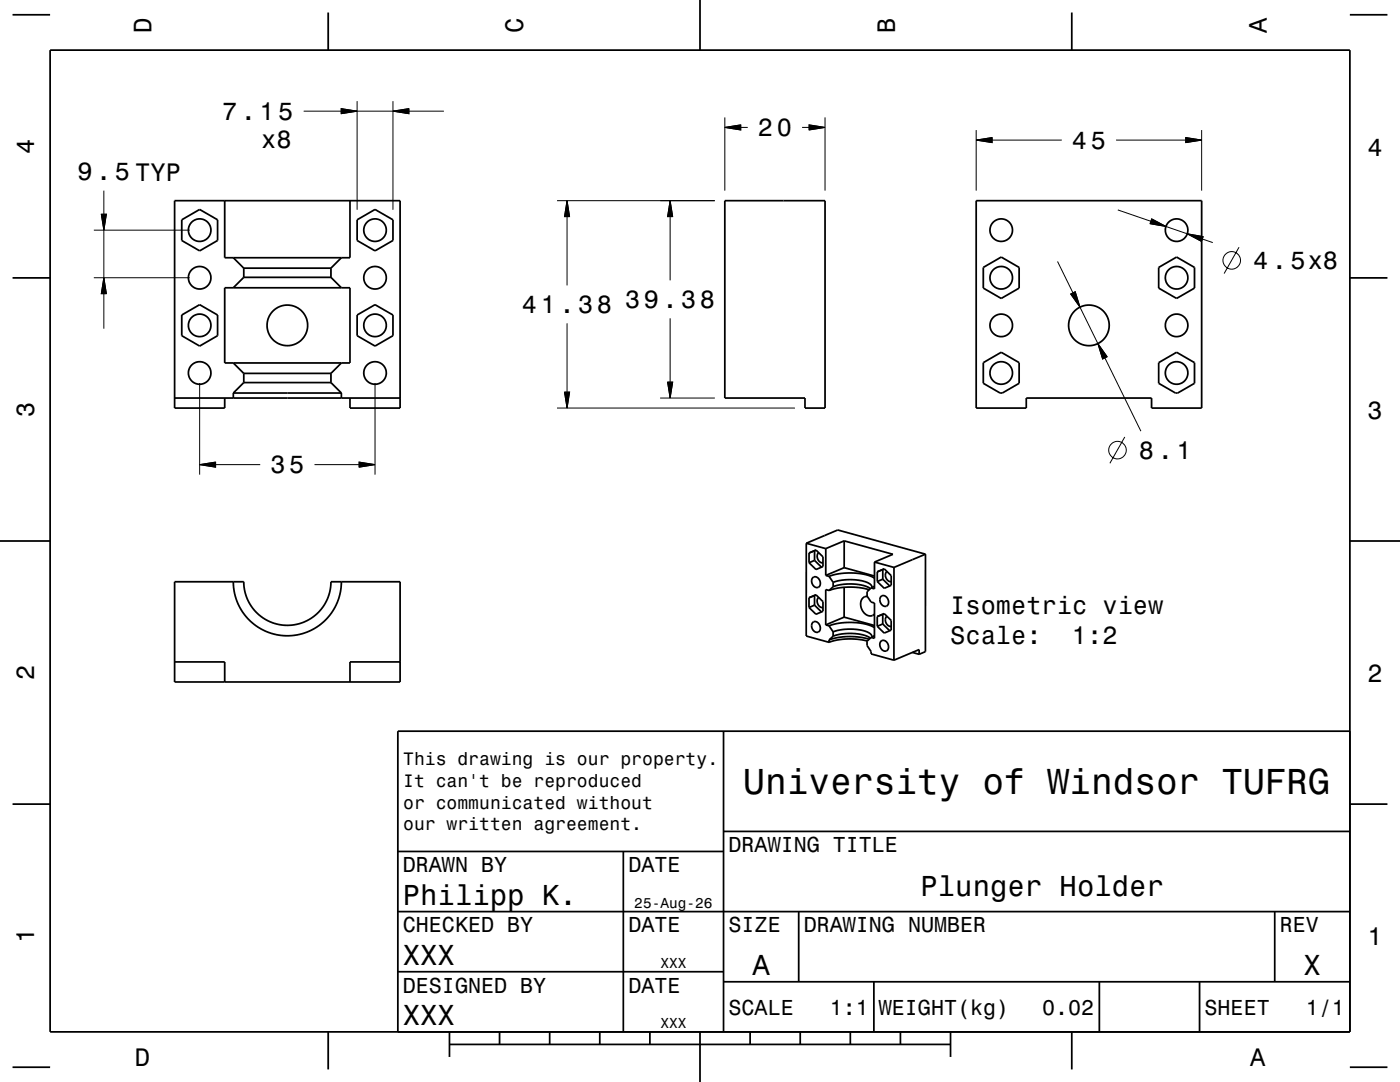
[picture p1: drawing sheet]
<svg xmlns="http://www.w3.org/2000/svg" width="279mm" height="216mm" viewBox="0 0 279 216" stroke-linecap="round" stroke-linejoin="round" font-family="sans-serif">
<g fill="none" stroke="#000" stroke-width=".2">
<path d="M20.7 38v4.7M60.6 22.2h7.5M68.1 21.7l3.2 .5-3.2 .5zM71.3 20.2v21.7M71.3 22.2h7.1M78.4 22.2l3.2-.5v1zM78.4 20.2v21.7M81.6 22.2h7M144.7 25.4l3.1-.5v1zM144.7 23.4v14.6M147.8 25.4h1.4M160.1 25.4h1.4"/>
<path d="M161.5 24.9l3.2 .5-3.2 .5zM164.7 23.4v14.6M194.8 28l3.2-.6v1.1zM194.8 26v12M198 28h13.9M222.7 28h13.9M236.6 27.4l3.2 .6-3.2 .5zM239.8 26v12M18.7 55.4h19.1M18.7 45.9h19.1M20.2 42.7h1l-.5 3.2zM20.7 55.4l.5 3.2h-1z"/>
<path d="M20.7 45.9v9.5M20.7 58.6v7M111.2 40h31.5M113.2 40l.5 3.2h-1zM113.2 43.2v13.8M133.7 40l.5 3.2h-1zM133.7 43.2v12.8M211.1 52.2l3 6.2M213.7 58.7l.9-.5 .9 3.1zM223.1 41.9l6.6 2.3M229.8 43.7l2.9 1.5-3.2-.6zM232.7 45.2l4.2 1.5"/>
<path d="M236.9 46.7l3.2 .5-.3 1zM239.9 47.7l2.1 .7M247.3 49.3l-3 5.3M39.8 76.4v18.3M74.8 76.4v18.3M112.7 78.2h1l-.5 3.2zM113.2 64.5v13.7M131.7 79.4h11M133.2 76.2h1l-.5 3.2zM133.7 63.5v12.7M215.5 61.3l3.6 7.3M219.1 68.6l1.9 2.6-1 .4z"/>
<path d="M220.5 71.4l7.2 14.6M39.8 92.7l3.2-.5v1zM43 92.7h8.9M62.8 92.7h8.9M71.7 92.2l3.1 .5-3.1 .5zM111.2 81.4h47.5M224.5 87.2l-3 5.2"/>
<circle cx="245.8" cy="52" r="1.76"/>
<circle cx="223" cy="89.8" r="1.76"/>
</g>
<g fill="none" stroke="#000" stroke-width=".35">
<path d="M2.5 2.9h7.5M10 10h259.4v195.9h-259.4zM65.5 2.5v7.5M139.7 0v10M213.9 2.5v7.5M269.4 2.9h7.5M2.5 55.4h7.5M36.3 43.9l3.5-2.1 3.6 2.1v4.1l-3.6 2.1-3.5-2.1zM44.8 40v11.4h25v-11.4M44.8 57.4h25v15h-25zM46.6 51.4l2 2.1M48.6 53.5h17.4"/>
<path d="M48.6 55.3h17.4M48.6 53.5v1.8M48.6 55.3l-2 2.1M66 53.5v1.8M66 55.3l2.1 2.1M68.1 51.4l-2.1 2.1M71.3 43.9l3.5-2.1 3.6 2.1v4.1l-3.6 2.1-3.5-2.1zM144.7 40h20v41.4h-4v-2h-16zM194.8 40h45v41.4h-10v-2h-25v2h-10zM196.2 53.4l3.6-2.1 3.6 2.1v4.1l-3.6 2.1-3.6-2.1zM231.2 53.4l3.6-2.1 3.6 2.1v4.1l-3.6 2.1-3.6-2.1zM269.4 55.4h7.5"/>
<path d="M34.8 79.4h45M36.3 62.9l3.5-2.1 3.6 2.1v4.1l-3.6 2.1-3.5-2.1zM44.8 79.4v2h-10v-41.4h45v41.4h-10v-2M46.6 78.4h21.5M46.6 78.4v1M46.6 72.4l2 2.1M48.6 74.5v1.8M48.6 74.5h17.4M48.6 76.3h17.4M48.6 76.3l-2 2.1M66 74.5v1.8M66 76.3l2.1 2.1"/>
<path d="M68.1 78.4v1M68.1 72.4l-2.1 2.1M71.3 62.9l3.5-2.1 3.6 2.1v4.1l-3.6 2.1-3.5-2.1zM196.2 72.4l3.6-2.1 3.6 2.1v4.1l-3.4 1.9h-.4l-3.4-1.9zM231.2 72.4l3.6-2.1 3.6 2.1v4.1l-3.4 1.9h-.4l-3.4-1.9zM0 107.9h10M34.8 116.1h13.8a8.7 8.7 0 0 0 8.7 8.7 8.7 8.7 0 0 0 8.7-8.7h13.8v20h-45zM46.6 116.1a10.8 10.8 0 0 0 10.7 10.8 10.8 10.8 0 0 0 10.8-10.8M160.9 108.4v18.5l4.6 1.3M160.9 108.4l6.3-2.6 17.5 4.8M160.9 108.4l3.9 1.1M161.5 119.3l1.3-.6 1.4 1.3v2l-1.4 .6-1.3-1.4z"/>
<path d="M161.5 110.3l1.4-.5 1.3 1.3v2l-1.3 .5-1.4-1.3zM162.3 115.2a1.12 1.12 0 0 1 1.3 .6 1.12 1.12 0 0 1-.4 1.4 1.23 1.23 0 0 1-1.1-.7 1.23 1.23 0 0 1 .2-1.3zM162.6 118.8v2M162.6 111.8l1.3 1.4M162.6 111.8l-1.1 .5M162.6 109.9v1.9M163.4 119.2a1.25 1.25 0 0 0 .8 2M163.4 110.3a1.25 1.25 0 0 0 .8 2M164.8 114.8l.7 .2M164.8 109.5v5.3M165.5 115l2.5-.6h3a7.8 7.8 0 0 1 3.5 1M165.5 115l.8 1.2"/>
<path d="M165.5 117.8l-.7-.2v7.1M166.3 116.2a9.8 9.8 0 0 1 7.4 .4l.2 .3 .1 .4M166.3 117.1a9.7 9.7 0 0 1 7.4 .4M166.3 116.2v.9M166.3 117.1l-.8 .7M168.5 117.2v5.9M168.5 113.3l6 1.6M168.5 113.3l-3.7 1.5M168.5 107.9l9.7 2.7-3.7 1.6M168.5 107.9v5.4M168.5 107.9l-3.7 1.6M173.1 119a1.5 1.5 0 0 0-1.2 2.2 1.71 1.71 0 0 0 2.6 1.3"/>
<path d="M173.5 117.7l-1.9-.4-2.2-.2-2.2 .2-1.7 .5M173.9 117.3l-.9 .8v.8l.9 1.2 .6 .2v7.1l-.7-.2M174.5 117l-.6 .3M174.5 112.2l3.9 1M174.5 112.2v5.3l-.6-.2M175.9 119a1.12 1.12 0 0 1 1.3 .6 1.12 1.12 0 0 1-.4 1.4 1.23 1.23 0 0 1-1.1-.7 1.23 1.23 0 0 1 .2-1.3zM176.2 115.6l1.4 1.3M176.2 115.6l-1.1 .4M176.5 113.5l-.3 .1v2M176.5 113.5l1.4 1.4v1.9l-1.4 .6-1.4-1.4M176.5 113.5l-1.4 .6v1.9M177 114a1.25 1.25 0 0 0 .9 2.1"/>
<path d="M178.4 113.2v18.5M184.7 110.6v19.4l-1.3 .6M184.7 110.6l-6.3 2.6M269.4 107.9h10M34.8 132.1h10v4M79.8 132.1h-10v4M162.3 124.2a1.12 1.12 0 0 1 1.3 .5 1.12 1.12 0 0 1-.4 1.5 1.23 1.23 0 0 1-1.1-.7 1.23 1.23 0 0 1 .2-1.3zM162.6 120.8l1.3 1.3M162.6 120.8l-1.1 .4M164.8 124.7l.7 .2M165.5 124.9l2.5-.6h3a8 8 0 0 1 3.5 .9M165.5 127.7v.5"/>
<path d="M165.5 124.9l.8 1.2M166.3 126.1a9.7 9.7 0 0 1 7.4 .3l.2 .4 .1 .3M166.3 126.9a9.7 9.7 0 0 1 7.4 .4M166.3 126.1v.8M166.3 126.9l-.8 .8M168.5 123.1l6 1.7M168.5 123.1l-3.7 1.6M173.1 127.9l-1.8-.3-2.2-.1-1.9 .2-1.7 .5M173.5 127.6l-1.9-.5-2.5-.1-2.1 .3-1.5 .4M173.8 127.2l-.8 .7v.9l.8 1.2v.5l4.6 1.2M174.5 126.8l-.7 .4M175.1 123l1.4-.6 1.4 1.4v1.9l-1.4 .6-1.4-1.3z"/>
<path d="M175.9 127.9a1.13 1.13 0 0 1 1.3 .6 1.13 1.13 0 0 1-.3 1.4 1.22 1.22 0 0 1-1.2-.7 1.22 1.22 0 0 1 .2-1.3zM176.2 124.5l1.4 1.4M176.2 124.5l-1.1 .5M176.2 122.6v1.9M177 123a1.24 1.24 0 0 0 .9 2M182.1 130.2l1.3 .4M183.4 130.6v-1l-5 2.1M144.4 145.9v60M269.4 145.9h-190v60M2.5 160.5h7.5M79.4 169.9h65M124.4 169.9v36"/>
<path d="M144.4 165.9h125M269.4 160.5h7.5M79.4 193.9h65M79.4 181.9h190M144.4 195.9h125M159.4 181.9v14M174.4 195.9v10M219.4 195.9v10M239.4 195.9v10M254.4 181.9v14M2.5 213h7.5M65.5 205.9v7.5"/>
<path d="M89.7 208.4h100M89.7 205.9v5M99.7 205.9v2.5M109.7 205.9v2.5M119.7 205.9v2.5M129.7 205.9v2.5M139.7 205.9v10M149.7 205.9v2.5M159.7 205.9v2.5M169.7 205.9v2.5M179.7 205.9v2.5M189.7 205.9v5"/>
<path d="M213.9 205.9v7.5M269.4 213h7.5"/>
<circle cx="39.8" cy="45.9" r="2.25"/>
<circle cx="39.8" cy="55.4" r="2.25"/>
<circle cx="74.8" cy="55.4" r="2.25"/>
<circle cx="74.8" cy="45.9" r="2.25"/>
<circle cx="199.8" cy="45.9" r="2.25"/>
<circle cx="199.8" cy="55.4" r="2.25"/>
<circle cx="234.8" cy="45.9" r="2.25"/>
<circle cx="234.8" cy="55.4" r="2.25"/>
<circle cx="39.8" cy="64.9" r="2.25"/>
<circle cx="39.8" cy="74.4" r="2.25"/>
<circle cx="57.3" cy="64.9" r="4.1"/>
<circle cx="74.8" cy="64.9" r="2.25"/>
<circle cx="74.8" cy="74.4" r="2.25"/>
<circle cx="199.8" cy="74.4" r="2.25"/>
<circle cx="199.8" cy="64.9" r="2.25"/>
<circle cx="217.3" cy="64.9" r="4.1"/>
<circle cx="234.8" cy="64.9" r="2.25"/>
<circle cx="234.8" cy="74.4" r="2.25"/>
</g>
<g fill="#000" stroke="#000" stroke-width=".2">
<path d="M68.1 21.7l3.2 .5-3.2 .5z" fill-rule="evenodd"/>
<path d="M78.4 22.2l3.2-.5v1z" fill-rule="evenodd"/>
<path d="M144.7 25.4l3.1-.5v1z" fill-rule="evenodd"/>
<path d="M161.5 24.9l3.2 .5-3.2 .5z" fill-rule="evenodd"/>
<path d="M194.8 28l3.2-.6v1.1z" fill-rule="evenodd"/>
<path d="M236.6 27.4l3.2 .6-3.2 .5z" fill-rule="evenodd"/>
<path d="M20.2 42.7h1l-.5 3.2z" fill-rule="evenodd"/>
<path d="M20.7 55.4l.5 3.2h-1z" fill-rule="evenodd"/>
<path d="M113.2 40l.5 3.2h-1z" fill-rule="evenodd"/>
<path d="M133.7 40l.5 3.2h-1z" fill-rule="evenodd"/>
<path d="M213.7 58.7l.9-.5 .9 3.1z" fill-rule="evenodd"/>
<path d="M229.9 43.7l2.8 1.5-3.2-.6z" fill-rule="evenodd"/>
<path d="M236.9 46.7l3.2 .5-.3 1z" fill-rule="evenodd"/>
<path d="M112.7 78.2h1l-.5 3.2z" fill-rule="evenodd"/>
<path d="M133.2 76.2h1l-.5 3.2z" fill-rule="evenodd"/>
<path d="M219.1 68.6l1.9 2.6-1 .4z" fill-rule="evenodd"/>
<path d="M39.8 92.7l3.2-.5v1z" fill-rule="evenodd"/>
<path d="M71.7 92.2l3.1 .5-3.1 .5z" fill-rule="evenodd"/>
</g>
<text font-size="7.2" x="148.3" y="158.5">University of Windsor TUFRG</text>
<g font-size="5.8">
<text x="183.7" y="178.8">Plunger Holder</text>
<text x="80.4" y="180.5">Philipp K.</text>
<text x="80.4" y="192.5">XXX</text>
<text x="150.2" y="194.5">A</text>
<text x="260.2" y="194.5">X</text>
<text x="80.4" y="204.5">XXX</text>
</g>
<g font-size="5">
<text x="30.2" y="6.5" transform="rotate(-90 30.2 6.5)">D</text>
<text x="104.4" y="6.5" transform="rotate(-90 104.4 6.5)">C</text>
<text x="178.6" y="6.5" transform="rotate(-90 178.6 6.5)">B</text>
<text x="252.8" y="6.5" transform="rotate(-90 252.8 6.5)">A</text>
<text x="44.3" y="23.9">7.15</text>
<text x="52.1" y="29.5">x8</text>
<text x="151.3" y="27.2">20</text>
<text x="213.9" y="29.7">45</text>
<text x="6.8" y="30.7" transform="rotate(-90 6.8 30.7)">4</text>
<text x="272.9" y="31">4</text>
<text x="15.5" y="36">9.5 TYP</text>
<text x="250.1" y="53.7">4.5x8</text>
<text x="104.2" y="62.5">41.38</text>
<text x="124.7" y="61.5">39.38</text>
<text x="6.8" y="83.2" transform="rotate(-90 6.8 83.2)">3</text>
<text x="272.9" y="83.5">3</text>
<text x="54" y="94.5">35</text>
<text x="227.3" y="91.6">8.1</text>
<text x="189.6" y="122.5">Isometric view</text>
<text x="189.6" y="128.5">Scale:</text>
<text x="213.9" y="128.5">1:2</text>
<text x="6.8" y="135.7" transform="rotate(-90 6.8 135.7)">2</text>
<text x="272.9" y="136">2</text>
<text x="6.8" y="188.2" transform="rotate(-90 6.8 188.2)">1</text>
<text x="272.9" y="188.5">1</text>
<text x="26.9" y="212.7">D</text>
<text x="249.5" y="212.7">A</text>
</g>
<g font-size="4.3">
<text x="145.4" y="170.1">DRAWING TITLE</text>
<text x="80.4" y="174.1">DRAWN BY</text>
<text x="125.4" y="174.1">DATE</text>
<text x="80.4" y="186.1">CHECKED BY</text>
<text x="125.4" y="186.1">DATE</text>
<text x="145.4" y="186.1">SIZE</text>
<text x="160.4" y="186.1">DRAWING NUMBER</text>
<text x="255.4" y="186.1">REV</text>
<text x="80.4" y="198.1">DESIGNED BY</text>
<text x="125.4" y="198.1">DATE</text>
<text x="145.4" y="202.5">SCALE</text>
<text x="165.6" y="202.5">1:1</text>
<text x="175.4" y="202.5">WEIGHT(kg)</text>
<text x="208" y="202.5">0.02</text>
<text x="240.4" y="202.5">SHEET</text>
<text x="260.6" y="202.5">1/1</text>
</g>
<g font-size="3.6">
<text x="80.5" y="152.7">This drawing is our property.</text>
<text x="80.5" y="157">It can't be reproduced</text>
<text x="80.5" y="161.4">or communicated without</text>
<text x="80.5" y="165.7">our written agreement.</text>
</g>
<g font-size="2.9">
<text x="126.6" y="181.2">25-Aug-26</text>
<text x="131.8" y="193.2">XXX</text>
<text x="131.8" y="205.2">XXX</text>
</g>
</svg>
